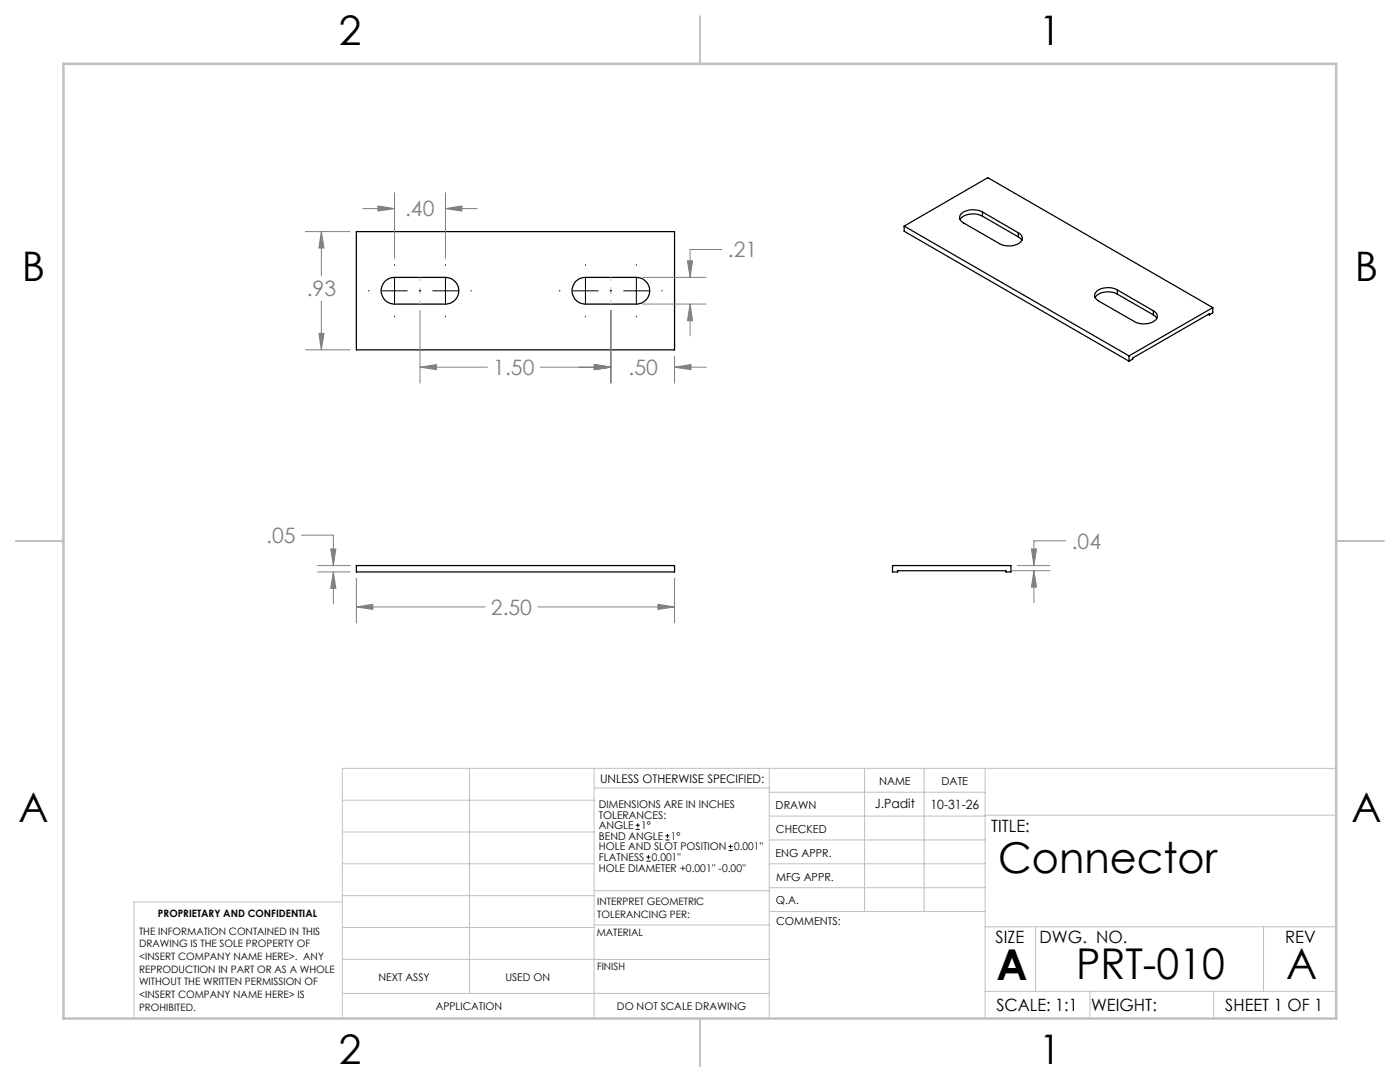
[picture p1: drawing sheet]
<svg xmlns="http://www.w3.org/2000/svg" width="279mm" height="216mm" viewBox="0 0 279 216" stroke-linecap="round" stroke-linejoin="round" font-family="sans-serif">
<g fill="none" stroke="#000" stroke-width=".25">
<path d="M71.1 46.2h63.5v23.6h-63.5zM76.8 56.2l.9-.6 1-.2h10.2a2.66 2.66 0 0 1 2.7 2.6 2.66 2.66 0 0 1-2.7 2.7h-10.2a2.68 2.68 0 0 1-2.4-1.6 2.68 2.68 0 0 1 .5-2.9zM114.9 56.2l.9-.6 1-.2h10.2a2.66 2.66 0 0 1 2.7 2.6 2.66 2.66 0 0 1-2.7 2.7h-10.2a2.68 2.68 0 0 1-2.4-1.6 2.68 2.68 0 0 1 .5-2.9zM180.4 45.1l44.9 25.9M180.4 45.1v1l44.9 26M180.4 45.1l16.7-9.6 44.9 25.9M196.1 42.3a3.9 3.9 0 0 0-4.3 .4 1.11 1.11 0 0 0 .5 1.8l7.2 4.1a3.6 3.6 0 0 0 4.4-.6 1.15 1.15 0 0 0-.7-1.5M196.1 43.1a3.6 3.6 0 0 0-4.5 .7M196.1 42.3l7.1 4.2M196.1 42.3v.8M196.1 43.1l7.1 4.2M203.2 47.3l.7 .6"/>
<path d="M203.2 46.5v.8M223 57.9a3.5 3.5 0 0 0-4.5 .8v.6l.7 .7 7.2 4.2a3.8 3.8 0 0 0 4.5-.6 1.15 1.15 0 0 0-.7-1.6M223 58.7a3.6 3.6 0 0 0-4.5 .7M223 57.9l7.2 4.1M223 57.9v.8M223 58.7l7.2 4.1M225.3 71v1.1M230.2 62.8l.7 .7M230.2 62v.8M241.2 62.7l.1 .1M241.3 62.8v-.2l-15.2 8.8v.2l-.8 .5M242 61.4l-16.7 9.6"/>
<path d="M242 61.4v1l-.7 .4M71.1 112.9h63.5v1.2h-63.5zM178.1 112.9h23.7v1.2h-1.1v-.2h-21.6v.2h-1z"/>
</g>
<g fill="none" stroke="#000" stroke-width=".2">
<path d="M73.5 58h.2M76.2 58h5.1M78.7 52.8v.2M78.7 55.5v5.1M83.7 58h.2M86.4 58h5M88.9 52.8v.2M88.9 55.5v5.1M94 58h.1M111.6 58h.2M114.3 58h5.1M116.8 52.8v.2"/>
<path d="M116.8 55.5v5.1M121.8 58h.2M124.5 58h5M127 52.8v.2M127 55.5v5.1M132.1 58h.1M78.7 63.1v.1M88.9 63.1v.1M116.8 63.1v.1M127 63.1v.1M126.9 165.5h.8M126.9 164.7h.8"/>
<path d="M127.3 164.3v.8M129 171.8h.8M129 171h.8M129.4 170.6v.8M132.8 167.6h.8M132.8 166.8h.8M133.2 166.4v.8M145.4 169.7h.8M145.4 168.9h.8M145.8 168.5v.8"/>
</g>
<g fill="none" stroke="#808080" stroke-width=".2">
<path d="M78.7 38.5v13M88.9 38.5v13M61 46.2h8.8M64.1 46.2l.6 3.3h-1.1zM64.1 46.2v8.8M72.4 41.6h6.3M75.4 41.1l3.3 .5-3.3 .5zM88.9 41.6l3.3-.5v1zM88.9 41.6h6.3M128.3 55.4h12.6M137.2 52h1l-.5 3.4zM144.1 49.8h-6.4v5.6"/>
<path d="M61 69.8h8.8M63.6 66.5h1.1l-.6 3.3zM64.1 60.1v9.7M83.8 73.3l3.3-.6v1.1zM83.8 61.9v14.5M83.8 73.3h13.5M107.8 73.3h14.1M118.6 72.7l3.3 .6-3.3 .5zM121.9 61.9v14.5M128.3 60.7h12.6M134.6 73.3l3.3-.6v1.1zM134.6 71.1v5.3"/>
<path d="M134.6 73.3h6.4M137.7 60.7l.5 3.3h-1zM137.7 60.7v6.3M60.2 106.8h6.3v6.1M63.4 114.1h6.4M63.4 112.9h6.4M66 109.5h1l-.5 3.4zM66.5 114.1l.5 3.3h-1zM66.5 114.1v6.4M71.1 115.4v8.9M134.6 115.4v8.9M202 113.9h7.5"/>
<path d="M203 112.9h6.5M205.8 109.5h1.1l-.6 3.4zM206.3 113.9l.6 3.3h-1.1zM206.3 113.9v6.3M212.7 107.9h-6.4v5M71.1 121.1l3.3-.5v1zM71.1 121.1h25.7M107.4 121.1h27.2M131.3 120.6l3.3 .5-3.3 .5z"/>
</g>
<path d="M83.8 55.3v5.4M121.9 55.3v5.4" fill="none" stroke="#c0c0c0" stroke-width=".2" stroke-dasharray="15.2 1.3 1.3 1.3" stroke-dashoffset="14.5" stroke-linecap="butt"/>
<g fill="none" stroke="#c0c0c0" stroke-width=".2">
<path d="M68.3 159.7h50.3M93.7 153.3v44.9M118.6 153.3v49.9M118.6 157.2h34.9M153.5 153.3v49.9M153.5 158.1h43.1M172.5 153.3v28.6M184.4 153.3v28.6M196.6 153.3v49.9M266.7 153.3h-198.4v49.9M68.3 178.7h50.3M68.3 172.4h50.3"/>
<path d="M68.3 166h50.3M68.3 180h-41.6v23.2M118.6 177.7h35M153.5 167.6h43.1M153.5 162.8h43.1M153.5 172.4h43.1M153.5 177.1h43.1M196.6 162.7h70.1M68.3 198.2h85.2M68.3 191.4l85.2 .1M68.3 185.1h50.3M118.6 184.6h35"/>
<path d="M153.6 181.9h43M196.6 197.8h70.1M196.6 184.9h70.1M206.7 184.9v12.9M217.5 197.8v5.4M242.2 197.8v5.4M252.2 184.9v12.9"/>
</g>
<path d="M139.7 3.2v9.5M3.1 107.9h9.6M266.7 107.9h9.5M139.7 203.2v9.6" fill="none" stroke="#c0c0c0" stroke-width=".25"/>
<path d="M12.7 12.7h254v190.5h-254z" fill="none" stroke="#c0c0c0" stroke-width=".5"/>
<g fill="#808080">
<path d="M71.1 121.1l3.3-.5v1zM131.3 120.6l3.3 .5-3.3 .5zM66.5 114.1l.5 3.3h-1zM66 109.5h1l-.5 3.4zM63.6 66.5h1.1l-.6 3.3zM64.1 46.2l.6 3.3h-1.1zM137.2 52h1l-.5 3.4zM137.7 60.7l.5 3.3h-1zM75.4 41.1l3.3 .5-3.3 .5zM88.9 41.6l3.3-.5v1zM206.3 113.9l.6 3.3h-1.1zM205.8 109.5h1.1l-.6 3.4z"/>
<path d="M83.8 73.3l3.3-.6v1.1zM118.6 72.7l3.3 .6-3.3 .5zM118.6 72.7l3.3 .6-3.3 .5zM134.6 73.3l3.3-.6v1.1z"/>
</g>
<g font-size="8.5">
<text x="199.2" y="174.2">Connector</text>
<text x="198.9" y="195.5">A</text>
<text x="214.8" y="195.4">PRT-010</text>
<text x="256.7" y="195.4">A</text>
</g>
<g font-size="8.1">
<text x="67.6" y="8.9">2</text>
<text x="207.3" y="8.9">1</text>
<text x="4.4" y="56.1">B</text>
<text x="270.4" y="56.1">B</text>
<text x="3.7" y="164.1">A</text>
<text x="269.7" y="164.1">A</text>
<text x="67.6" y="212.4">2</text>
<text x="207.3" y="212.4">1</text>
</g>
<g font-size="4.2" fill="#808080">
<text x="80.8" y="43.2">.40</text>
<text x="145.3" y="51.4">.21</text>
<text x="61.2" y="59.1">.93</text>
<text x="98.4" y="74.8">1.50</text>
<text x="125.4" y="74.8">.50</text>
<text x="53.1" y="108.4">.05</text>
<text x="213.9" y="109.5">.04</text>
<text x="98" y="122.7">2.50</text>
</g>
<g font-size="3.4">
<text x="197.8" y="166">TITLE:</text>
<text x="198.7" y="188.1">SIZE</text>
<text x="207.5" y="188.1">DWG. NO.</text>
<text x="256.5" y="188.2">REV</text>
<text x="198.8" y="201.7">SCALE: 1:1</text>
<text x="217.7" y="201.8">WEIGHT:</text>
<text x="244.5" y="201.7">SHEET 1 OF 1</text>
</g>
<g font-size="2.5">
<text x="174.6" y="161.3">J.Padit</text>
<text x="185.7" y="161.4">10-31-26</text>
</g>
<text font-size="2.4" x="119.8" y="156.2">UNLESS OTHERWISE SPECIFIED:</text>
<g font-size="2.2">
<text x="154.8" y="161.4">DRAWN</text>
<text x="175.4" y="156.6">NAME</text>
<text x="187.9" y="156.7">DATE</text>
<text x="154.9" y="166.3">CHECKED</text>
<text x="154.8" y="170.9">ENG APPR.</text>
<text x="154.9" y="175.7">MFG APPR.</text>
<text x="154.9" y="180.4">Q.A.</text>
<text x="154.9" y="184.6">COMMENTS:</text>
</g>
<g font-size="2.1">
<text x="119.5" y="161.2">DIMENSIONS ARE IN INCHES</text>
<text x="119.5" y="163.4">TOLERANCES:</text>
<text x="119.5" y="165.5">ANGLE</text>
<text x="119.5" y="167.6">BEND ANGLE</text>
<text x="128" y="165.5">1°</text>
<text x="133.9" y="167.6">1°</text>
<text x="119.5" y="169.7">HOLE AND SLOT POSITION</text>
<text x="119.5" y="171.8">FLATNESS</text>
<text x="119.5" y="173.9">HOLE DIAMETER +0.001'' -0.00''</text>
<text x="130.1" y="171.8">0.001''</text>
<text x="146.5" y="169.7">0.001''</text>
<text x="75.5" y="195.7">NEXT ASSY</text>
<text x="100.9" y="195.7">USED ON</text>
<text x="86.9" y="201.5">APPLICATION</text>
<text x="123.1" y="201.6">DO NOT SCALE DRAWING</text>
</g>
<g font-size="2">
<text x="31.5" y="182.9">PROPRIETARY AND CONFIDENTIAL</text>
<text x="119.2" y="180.6">INTERPRET GEOMETRIC</text>
<text x="119.2" y="183.1">TOLERANCING PER:</text>
<text x="27.8" y="186.5">THE INFORMATION CONTAINED IN THIS</text>
<text x="27.8" y="189">DRAWING IS THE SOLE PROPERTY OF</text>
<text x="27.8" y="191.6">&lt;INSERT COMPANY NAME HERE&gt;. ANY</text>
<text x="119.1" y="186.7">MATERIAL</text>
<text x="27.8" y="194.1">REPRODUCTION IN PART OR AS A WHOLE</text>
<text x="27.8" y="196.6">WITHOUT THE WRITTEN PERMISSION OF</text>
<text x="119.1" y="193.5">FINISH</text>
<text x="27.8" y="199.1">&lt;INSERT COMPANY NAME HERE&gt; IS</text>
<text x="27.8" y="201.7">PROHIBITED.</text>
</g>
</svg>
